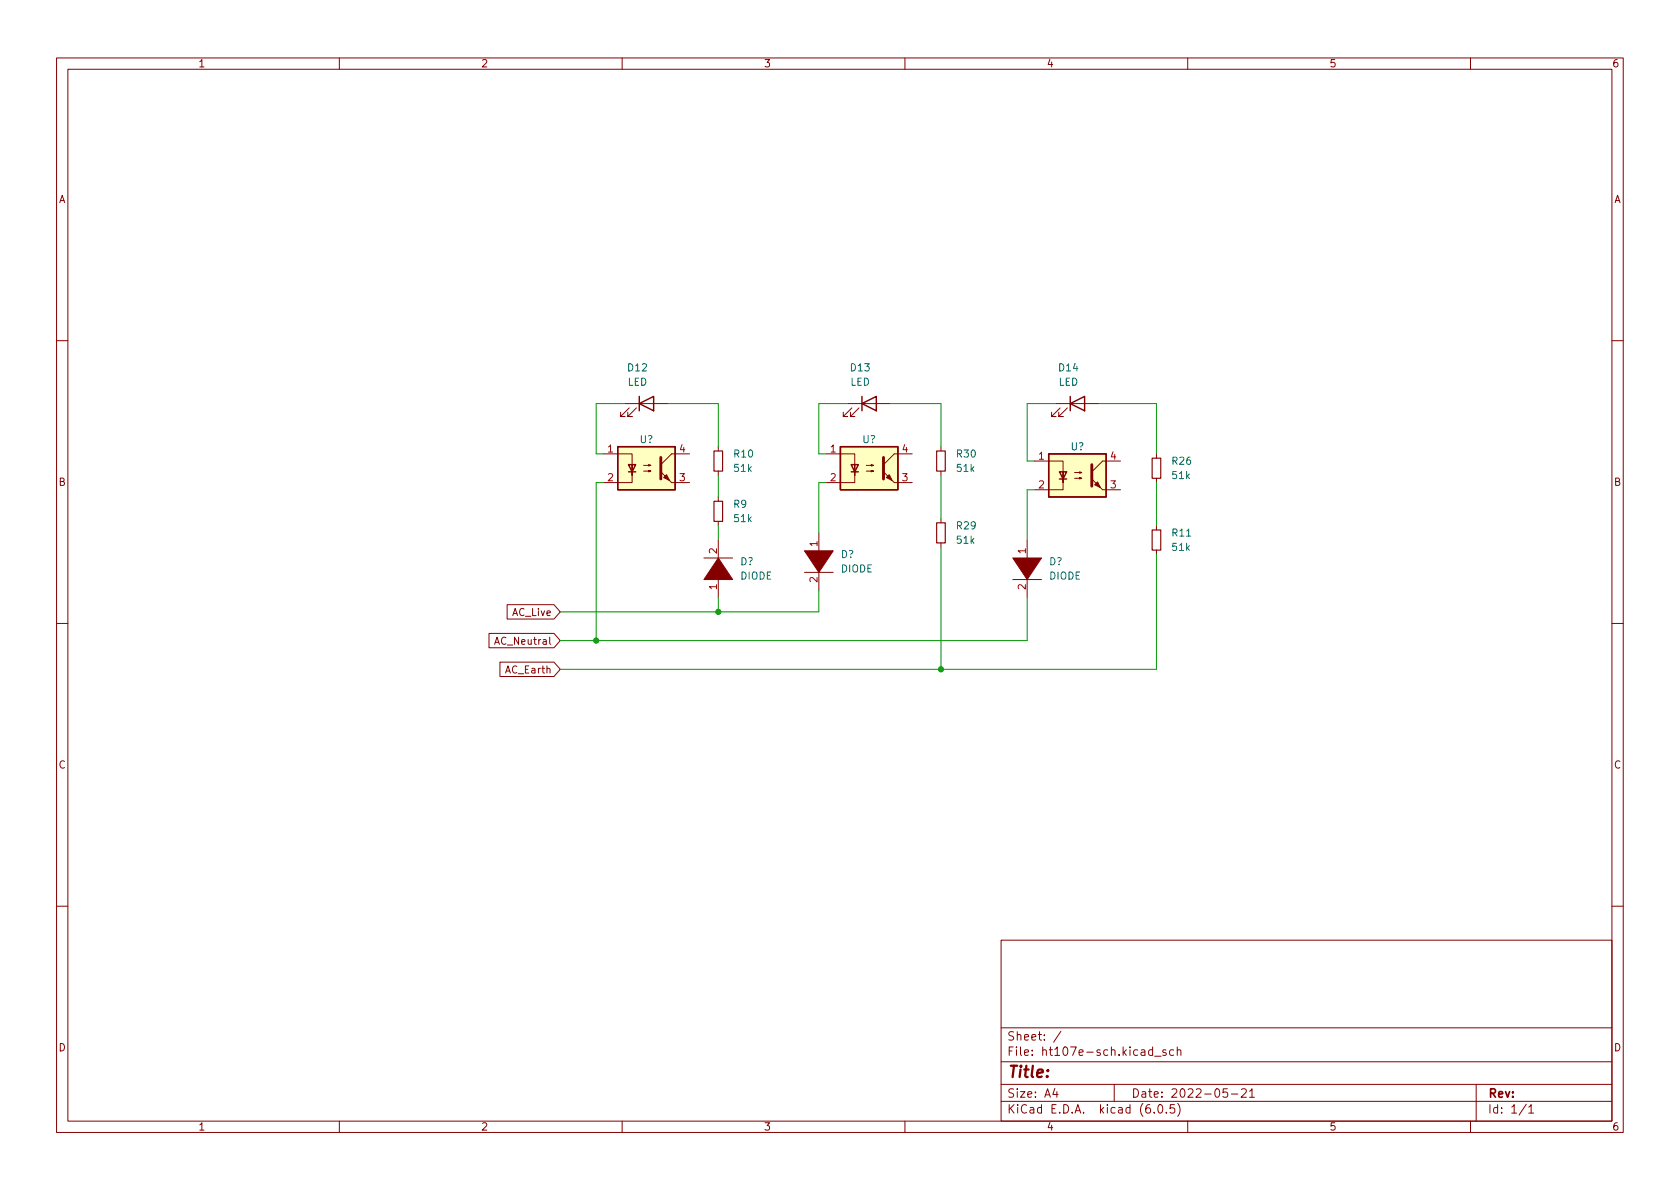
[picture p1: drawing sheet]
(kicad_sch (version 20211123) (generator eeschema)

 (paper "A4")

 (title_block
  (date "2022-05-21"))

 (lib_symbols
  (symbol "Device:LED" (pin_numbers hide) (pin_names (offset 1.016) hide) (in_bom yes) (on_board yes)
   (property "Reference" "D" (id 0) (at 0 2.54 0) (effects (font (size 1.27 1.27))))
   (property "Value" "LED" (id 1) (at 0 -2.54 0) (effects (font (size 1.27 1.27))))
   (property "Footprint" "" (id 2) (at 0 0 0) (effects (font (size 1.27 1.27)) hide))
   (property "Datasheet" "~" (id 3) (at 0 0 0) (effects (font (size 1.27 1.27)) hide))
   (symbol "LED_0_1"
    (polyline (pts (xy -1.27 -1.27) (xy -1.27 1.27)) (stroke (width 0.254) (type default) (color 0 0 0 0)) (fill (type none)))
    (polyline (pts (xy -1.27 0) (xy 1.27 0)) (stroke (width 0) (type default) (color 0 0 0 0)) (fill (type none)))
    (polyline (pts (xy 1.27 -1.27) (xy 1.27 1.27) (xy -1.27 0) (xy 1.27 -1.27)) (stroke (width 0.254) (type default) (color 0 0 0 0)) (fill (type none)))
    (polyline (pts (xy -3.048 -0.762) (xy -4.572 -2.286) (xy -3.81 -2.286) (xy -4.572 -2.286) (xy -4.572 -1.524)) (stroke (width 0) (type default) (color 0 0 0 0)) (fill (type none)))
    (polyline (pts (xy -1.778 -0.762) (xy -3.302 -2.286) (xy -2.54 -2.286) (xy -3.302 -2.286) (xy -3.302 -1.524)) (stroke (width 0) (type default) (color 0 0 0 0)) (fill (type none))))
   (symbol "LED_1_1"
    (pin passive line (at -3.81 0 0) (length 2.54) (name "K" (effects (font (size 1.27 1.27)))) (number "1" (effects (font (size 1.27 1.27)))))
    (pin passive line (at 3.81 0 180) (length 2.54) (name "A" (effects (font (size 1.27 1.27)))) (number "2" (effects (font (size 1.27 1.27)))))))
  (symbol "Device:R_Small" (pin_numbers hide) (pin_names (offset 0.254) hide) (in_bom yes) (on_board yes)
   (property "Reference" "R" (id 0) (at 0.762 0.508 0) (effects (font (size 1.27 1.27)) (justify left)))
   (property "Value" "R_Small" (id 1) (at 0.762 -1.016 0) (effects (font (size 1.27 1.27)) (justify left)))
   (property "Footprint" "" (id 2) (at 0 0 0) (effects (font (size 1.27 1.27)) hide))
   (property "Datasheet" "~" (id 3) (at 0 0 0) (effects (font (size 1.27 1.27)) hide))
   (symbol "R_Small_0_1"
    (rectangle (start -0.762 1.778) (end 0.762 -1.778) (stroke (width 0.2032) (type default) (color 0 0 0 0)) (fill (type none))))
   (symbol "R_Small_1_1"
    (pin passive line (at 0 2.54 270) (length 0.762) (name "~" (effects (font (size 1.27 1.27)))) (number "1" (effects (font (size 1.27 1.27)))))
    (pin passive line (at 0 -2.54 90) (length 0.762) (name "~" (effects (font (size 1.27 1.27)))) (number "2" (effects (font (size 1.27 1.27)))))))
  (symbol "Isolator:SFH617A-1" (pin_names (offset 1.016)) (in_bom yes) (on_board yes)
   (property "Reference" "U" (id 0) (at -5.08 5.08 0) (effects (font (size 1.27 1.27)) (justify left)))
   (property "Value" "SFH617A-1" (id 1) (at 0 5.08 0) (effects (font (size 1.27 1.27)) (justify left)))
   (property "Footprint" "Package_DIP:DIP-4_W7.62mm" (id 2) (at -5.08 -5.08 0) (effects (font (size 1.27 1.27) italic) (justify left) hide))
   (property "Datasheet" "http://www.vishay.com/docs/83740/sfh617a.pdf" (id 3) (at 0 0 0) (effects (font (size 1.27 1.27)) (justify left) hide))
   (symbol "SFH617A-1_0_1"
    (rectangle (start -5.08 3.81) (end 5.08 -3.81) (stroke (width 0.254) (type default) (color 0 0 0 0)) (fill (type background)))
    (polyline (pts (xy -3.175 -0.635) (xy -1.905 -0.635)) (stroke (width 0.254) (type default) (color 0 0 0 0)) (fill (type none)))
    (polyline (pts (xy 2.54 0.635) (xy 4.445 2.54)) (stroke (width 0) (type default) (color 0 0 0 0)) (fill (type none)))
    (polyline (pts (xy 4.445 -2.54) (xy 2.54 -0.635)) (stroke (width 0) (type default) (color 0 0 0 0)) (fill (type outline)))
    (polyline (pts (xy 4.445 -2.54) (xy 5.08 -2.54)) (stroke (width 0) (type default) (color 0 0 0 0)) (fill (type none)))
    (polyline (pts (xy 4.445 2.54) (xy 5.08 2.54)) (stroke (width 0) (type default) (color 0 0 0 0)) (fill (type none)))
    (polyline (pts (xy -2.54 -0.635) (xy -2.54 -2.54) (xy -5.08 -2.54)) (stroke (width 0) (type default) (color 0 0 0 0)) (fill (type none)))
    (polyline (pts (xy 2.54 1.905) (xy 2.54 -1.905) (xy 2.54 -1.905)) (stroke (width 0.508) (type default) (color 0 0 0 0)) (fill (type none)))
    (polyline (pts (xy -5.08 2.54) (xy -2.54 2.54) (xy -2.54 -1.27) (xy -2.54 0.635)) (stroke (width 0) (type default) (color 0 0 0 0)) (fill (type none)))
    (polyline (pts (xy -2.54 -0.635) (xy -3.175 0.635) (xy -1.905 0.635) (xy -2.54 -0.635)) (stroke (width 0.254) (type default) (color 0 0 0 0)) (fill (type none)))
    (polyline (pts (xy -0.508 -0.508) (xy 0.762 -0.508) (xy 0.381 -0.635) (xy 0.381 -0.381) (xy 0.762 -0.508)) (stroke (width 0) (type default) (color 0 0 0 0)) (fill (type none)))
    (polyline (pts (xy -0.508 0.508) (xy 0.762 0.508) (xy 0.381 0.381) (xy 0.381 0.635) (xy 0.762 0.508)) (stroke (width 0) (type default) (color 0 0 0 0)) (fill (type none)))
    (polyline (pts (xy 3.048 -1.651) (xy 3.556 -1.143) (xy 4.064 -2.159) (xy 3.048 -1.651) (xy 3.048 -1.651)) (stroke (width 0) (type default) (color 0 0 0 0)) (fill (type outline))))
   (symbol "SFH617A-1_1_1"
    (pin passive line (at -7.62 2.54 0) (length 2.54) (name "~" (effects (font (size 1.27 1.27)))) (number "1" (effects (font (size 1.27 1.27)))))
    (pin passive line (at -7.62 -2.54 0) (length 2.54) (name "~" (effects (font (size 1.27 1.27)))) (number "2" (effects (font (size 1.27 1.27)))))
    (pin passive line (at 7.62 -2.54 180) (length 2.54) (name "~" (effects (font (size 1.27 1.27)))) (number "3" (effects (font (size 1.27 1.27)))))
    (pin passive line (at 7.62 2.54 180) (length 2.54) (name "~" (effects (font (size 1.27 1.27)))) (number "4" (effects (font (size 1.27 1.27)))))))
  (symbol "pspice:DIODE" (pin_names (offset 1.016) hide) (in_bom yes) (on_board yes)
   (property "Reference" "D" (id 0) (at 0 3.81 0) (effects (font (size 1.27 1.27))))
   (property "Value" "DIODE" (id 1) (at 0 -4.445 0) (effects (font (size 1.27 1.27))))
   (property "Footprint" "" (id 2) (at 0 0 0) (effects (font (size 1.27 1.27)) hide))
   (property "Datasheet" "~" (id 3) (at 0 0 0) (effects (font (size 1.27 1.27)) hide))
   (symbol "DIODE_0_1"
    (polyline (pts (xy 1.905 2.54) (xy 1.905 -2.54)) (stroke (width 0) (type default) (color 0 0 0 0)) (fill (type none)))
    (polyline (pts (xy -1.905 2.54) (xy -1.905 -2.54) (xy 1.905 0)) (stroke (width 0) (type default) (color 0 0 0 0)) (fill (type outline))))
   (symbol "DIODE_1_1"
    (pin input line (at -5.08 0 0) (length 3.81) (name "K" (effects (font (size 1.27 1.27)))) (number "1" (effects (font (size 1.27 1.27)))))
    (pin input line (at 5.08 0 180) (length 3.81) (name "A" (effects (font (size 1.27 1.27)))) (number "2" (effects (font (size 1.27 1.27))))))))

 (junction (at 105.41 113.03) (diameter 0) (color 0 0 0 0))
 (junction (at 127 107.95) (diameter 0) (color 0 0 0 0))
 (junction (at 166.37 118.11) (diameter 0) (color 0 0 0 0))

 (wire (pts (xy 105.41 80.01) (xy 106.68 80.01)) (stroke (width 0) (type default) (color 0 0 0 0)))
 (wire (pts (xy 204.47 97.79) (xy 204.47 118.11)) (stroke (width 0) (type default) (color 0 0 0 0)))
 (wire (pts (xy 99.06 107.95) (xy 127 107.95)) (stroke (width 0) (type default) (color 0 0 0 0)))
 (wire (pts (xy 106.68 85.09) (xy 105.41 85.09)) (stroke (width 0) (type default) (color 0 0 0 0)))
 (wire (pts (xy 149.86 71.12) (xy 144.78 71.12)) (stroke (width 0) (type default) (color 0 0 0 0)))
 (wire (pts (xy 157.48 71.12) (xy 166.37 71.12)) (stroke (width 0) (type default) (color 0 0 0 0)))
 (wire (pts (xy 99.06 113.03) (xy 105.41 113.03)) (stroke (width 0) (type default) (color 0 0 0 0)))
 (wire (pts (xy 144.78 71.12) (xy 144.78 80.01)) (stroke (width 0) (type default) (color 0 0 0 0)))
 (wire (pts (xy 146.05 85.09) (xy 144.78 85.09)) (stroke (width 0) (type default) (color 0 0 0 0)))
 (wire (pts (xy 181.61 113.03) (xy 105.41 113.03)) (stroke (width 0) (type default) (color 0 0 0 0)))
 (wire (pts (xy 127 105.41) (xy 127 107.95)) (stroke (width 0) (type default) (color 0 0 0 0)))
 (wire (pts (xy 166.37 118.11) (xy 166.37 96.52)) (stroke (width 0) (type default) (color 0 0 0 0)))
 (wire (pts (xy 127 71.12) (xy 127 78.74)) (stroke (width 0) (type default) (color 0 0 0 0)))
 (wire (pts (xy 127 107.95) (xy 144.78 107.95)) (stroke (width 0) (type default) (color 0 0 0 0)))
 (wire (pts (xy 99.06 118.11) (xy 166.37 118.11)) (stroke (width 0) (type default) (color 0 0 0 0)))
 (wire (pts (xy 118.11 71.12) (xy 127 71.12)) (stroke (width 0) (type default) (color 0 0 0 0)))
 (wire (pts (xy 186.69 71.12) (xy 181.61 71.12)) (stroke (width 0) (type default) (color 0 0 0 0)))
 (wire (pts (xy 105.41 85.09) (xy 105.41 113.03)) (stroke (width 0) (type default) (color 0 0 0 0)))
 (wire (pts (xy 127 83.82) (xy 127 87.63)) (stroke (width 0) (type default) (color 0 0 0 0)))
 (wire (pts (xy 204.47 71.12) (xy 204.47 80.01)) (stroke (width 0) (type default) (color 0 0 0 0)))
 (wire (pts (xy 166.37 118.11) (xy 204.47 118.11)) (stroke (width 0) (type default) (color 0 0 0 0)))
 (wire (pts (xy 181.61 81.28) (xy 182.88 81.28)) (stroke (width 0) (type default) (color 0 0 0 0)))
 (wire (pts (xy 127 92.71) (xy 127 95.25)) (stroke (width 0) (type default) (color 0 0 0 0)))
 (wire (pts (xy 181.61 105.41) (xy 181.61 113.03)) (stroke (width 0) (type default) (color 0 0 0 0)))
 (wire (pts (xy 204.47 71.12) (xy 194.31 71.12)) (stroke (width 0) (type default) (color 0 0 0 0)))
 (wire (pts (xy 181.61 71.12) (xy 181.61 81.28)) (stroke (width 0) (type default) (color 0 0 0 0)))
 (wire (pts (xy 166.37 71.12) (xy 166.37 78.74)) (stroke (width 0) (type default) (color 0 0 0 0)))
 (wire (pts (xy 144.78 85.09) (xy 144.78 93.98)) (stroke (width 0) (type default) (color 0 0 0 0)))
 (wire (pts (xy 181.61 86.36) (xy 181.61 95.25)) (stroke (width 0) (type default) (color 0 0 0 0)))
 (wire (pts (xy 144.78 104.14) (xy 144.78 107.95)) (stroke (width 0) (type default) (color 0 0 0 0)))
 (wire (pts (xy 105.41 71.12) (xy 105.41 80.01)) (stroke (width 0) (type default) (color 0 0 0 0)))
 (wire (pts (xy 204.47 85.09) (xy 204.47 92.71)) (stroke (width 0) (type default) (color 0 0 0 0)))
 (wire (pts (xy 166.37 83.82) (xy 166.37 91.44)) (stroke (width 0) (type default) (color 0 0 0 0)))
 (wire (pts (xy 182.88 86.36) (xy 181.61 86.36)) (stroke (width 0) (type default) (color 0 0 0 0)))
 (wire (pts (xy 110.49 71.12) (xy 105.41 71.12)) (stroke (width 0) (type default) (color 0 0 0 0)))
 (wire (pts (xy 144.78 80.01) (xy 146.05 80.01)) (stroke (width 0) (type default) (color 0 0 0 0)))

 (global_label "AC_Live" (shape input) (at 99.06 107.95 180) (fields_autoplaced) (effects (font (size 1.27 1.27)) (justify right))
  (property "Intersheet References" "${INTERSHEET_REFS}" (id 0) (at 89.6317 107.8706 0) (effects (font (size 1.27 1.27)) (justify right) hide)))
 (global_label "AC_Earth" (shape input) (at 99.06 118.11 180) (fields_autoplaced) (effects (font (size 1.27 1.27)) (justify right))
  (property "Intersheet References" "${INTERSHEET_REFS}" (id 0) (at 88.3617 118.0306 0) (effects (font (size 1.27 1.27)) (justify right) hide)))
 (global_label "AC_Neutral" (shape input) (at 99.06 113.03 180) (fields_autoplaced) (effects (font (size 1.27 1.27)) (justify right))
  (property "Intersheet References" "${INTERSHEET_REFS}" (id 0) (at 86.4264 112.9506 0) (effects (font (size 1.27 1.27)) (justify right) hide)))

 (symbol (lib_id "Device:R_Small") (at 127 90.17 180) (unit 1) (in_bom yes) (on_board yes) (fields_autoplaced)
  (property "Reference" "R9" (id 0) (at 129.54 88.8999 0) (effects (font (size 1.27 1.27)) (justify right)))
  (property "Value" "51k" (id 1) (at 129.54 91.4399 0) (effects (font (size 1.27 1.27)) (justify right)))
  (property "Footprint" "" (id 2) (at 127 90.17 0) (effects (font (size 1.27 1.27)) hide))
  (property "Datasheet" "~" (id 3) (at 127 90.17 0) (effects (font (size 1.27 1.27)) hide)) (pin "1") (pin "2"))

 (symbol (lib_id "Device:LED") (at 153.67 71.12 0) (unit 1) (in_bom yes) (on_board yes) (fields_autoplaced)
  (property "Reference" "D13" (id 0) (at 152.0825 64.77 0))
  (property "Value" "LED" (id 1) (at 152.0825 67.31 0))
  (property "Footprint" "" (id 2) (at 153.67 71.12 0) (effects (font (size 1.27 1.27)) hide))
  (property "Datasheet" "~" (id 3) (at 153.67 71.12 0) (effects (font (size 1.27 1.27)) hide)) (pin "1") (pin "2"))

 (symbol (lib_id "Device:R_Small") (at 204.47 82.55 180) (unit 1) (in_bom yes) (on_board yes) (fields_autoplaced)
  (property "Reference" "R26" (id 0) (at 207.01 81.2799 0) (effects (font (size 1.27 1.27)) (justify right)))
  (property "Value" "51k" (id 1) (at 207.01 83.8199 0) (effects (font (size 1.27 1.27)) (justify right)))
  (property "Footprint" "" (id 2) (at 204.47 82.55 0) (effects (font (size 1.27 1.27)) hide))
  (property "Datasheet" "~" (id 3) (at 204.47 82.55 0) (effects (font (size 1.27 1.27)) hide)) (pin "1") (pin "2"))

 (symbol (lib_id "Device:LED") (at 114.3 71.12 0) (unit 1) (in_bom yes) (on_board yes) (fields_autoplaced)
  (property "Reference" "D12" (id 0) (at 112.7125 64.77 0))
  (property "Value" "LED" (id 1) (at 112.7125 67.31 0))
  (property "Footprint" "" (id 2) (at 114.3 71.12 0) (effects (font (size 1.27 1.27)) hide))
  (property "Datasheet" "~" (id 3) (at 114.3 71.12 0) (effects (font (size 1.27 1.27)) hide)) (pin "1") (pin "2"))

 (symbol (lib_id "Device:R_Small") (at 166.37 93.98 180) (unit 1) (in_bom yes) (on_board yes) (fields_autoplaced)
  (property "Reference" "R29" (id 0) (at 168.91 92.7099 0) (effects (font (size 1.27 1.27)) (justify right)))
  (property "Value" "51k" (id 1) (at 168.91 95.2499 0) (effects (font (size 1.27 1.27)) (justify right)))
  (property "Footprint" "" (id 2) (at 166.37 93.98 0) (effects (font (size 1.27 1.27)) hide))
  (property "Datasheet" "~" (id 3) (at 166.37 93.98 0) (effects (font (size 1.27 1.27)) hide)) (pin "1") (pin "2"))

 (symbol (lib_id "pspice:DIODE") (at 181.61 100.33 270) (unit 1) (in_bom yes) (on_board yes) (fields_autoplaced)
  (property "Reference" "D?" (id 0) (at 185.42 99.0599 90) (effects (font (size 1.27 1.27)) (justify left)))
  (property "Value" "DIODE" (id 1) (at 185.42 101.5999 90) (effects (font (size 1.27 1.27)) (justify left)))
  (property "Footprint" "" (id 2) (at 181.61 100.33 0) (effects (font (size 1.27 1.27)) hide))
  (property "Datasheet" "~" (id 3) (at 181.61 100.33 0) (effects (font (size 1.27 1.27)) hide)) (pin "1") (pin "2"))

 (symbol (lib_id "Device:R_Small") (at 204.47 95.25 180) (unit 1) (in_bom yes) (on_board yes) (fields_autoplaced)
  (property "Reference" "R11" (id 0) (at 207.01 93.9799 0) (effects (font (size 1.27 1.27)) (justify right)))
  (property "Value" "51k" (id 1) (at 207.01 96.5199 0) (effects (font (size 1.27 1.27)) (justify right)))
  (property "Footprint" "" (id 2) (at 204.47 95.25 0) (effects (font (size 1.27 1.27)) hide))
  (property "Datasheet" "~" (id 3) (at 204.47 95.25 0) (effects (font (size 1.27 1.27)) hide)) (pin "1") (pin "2"))

 (symbol (lib_id "pspice:DIODE") (at 127 100.33 90) (unit 1) (in_bom yes) (on_board yes) (fields_autoplaced)
  (property "Reference" "D?" (id 0) (at 130.81 99.0599 90) (effects (font (size 1.27 1.27)) (justify right)))
  (property "Value" "DIODE" (id 1) (at 130.81 101.5999 90) (effects (font (size 1.27 1.27)) (justify right)))
  (property "Footprint" "" (id 2) (at 127 100.33 0) (effects (font (size 1.27 1.27)) hide))
  (property "Datasheet" "~" (id 3) (at 127 100.33 0) (effects (font (size 1.27 1.27)) hide)) (pin "1") (pin "2"))

 (symbol (lib_id "Isolator:SFH617A-1") (at 153.67 82.55 0) (unit 1) (in_bom yes) (on_board yes)
  (property "Reference" "U?" (id 0) (at 153.67 77.47 0))
  (property "Value" "SFH617A-1" (id 1) (at 153.67 76.2 0) (effects (font (size 1.27 1.27)) hide))
  (property "Footprint" "Package_DIP:DIP-4_W7.62mm" (id 2) (at 148.59 87.63 0) (effects (font (size 1.27 1.27) italic) (justify left) hide))
  (property "Datasheet" "http://www.vishay.com/docs/83740/sfh617a.pdf" (id 3) (at 153.67 82.55 0) (effects (font (size 1.27 1.27)) (justify left) hide)) (pin "1") (pin "2") (pin "3") (pin "4"))

 (symbol (lib_id "Device:LED") (at 190.5 71.12 0) (unit 1) (in_bom yes) (on_board yes) (fields_autoplaced)
  (property "Reference" "D14" (id 0) (at 188.9125 64.77 0))
  (property "Value" "LED" (id 1) (at 188.9125 67.31 0))
  (property "Footprint" "" (id 2) (at 190.5 71.12 0) (effects (font (size 1.27 1.27)) hide))
  (property "Datasheet" "~" (id 3) (at 190.5 71.12 0) (effects (font (size 1.27 1.27)) hide)) (pin "1") (pin "2"))

 (symbol (lib_id "Isolator:SFH617A-1") (at 190.5 83.82 0) (unit 1) (in_bom yes) (on_board yes)
  (property "Reference" "U?" (id 0) (at 190.5 78.74 0))
  (property "Value" "SFH617A-1" (id 1) (at 190.5 77.47 0) (effects (font (size 1.27 1.27)) hide))
  (property "Footprint" "Package_DIP:DIP-4_W7.62mm" (id 2) (at 185.42 88.9 0) (effects (font (size 1.27 1.27) italic) (justify left) hide))
  (property "Datasheet" "http://www.vishay.com/docs/83740/sfh617a.pdf" (id 3) (at 190.5 83.82 0) (effects (font (size 1.27 1.27)) (justify left) hide)) (pin "1") (pin "2") (pin "3") (pin "4"))

 (symbol (lib_id "pspice:DIODE") (at 144.78 99.06 270) (unit 1) (in_bom yes) (on_board yes) (fields_autoplaced)
  (property "Reference" "D?" (id 0) (at 148.59 97.7899 90) (effects (font (size 1.27 1.27)) (justify left)))
  (property "Value" "DIODE" (id 1) (at 148.59 100.3299 90) (effects (font (size 1.27 1.27)) (justify left)))
  (property "Footprint" "" (id 2) (at 144.78 99.06 0) (effects (font (size 1.27 1.27)) hide))
  (property "Datasheet" "~" (id 3) (at 144.78 99.06 0) (effects (font (size 1.27 1.27)) hide)) (pin "1") (pin "2"))

 (symbol (lib_id "Device:R_Small") (at 166.37 81.28 180) (unit 1) (in_bom yes) (on_board yes) (fields_autoplaced)
  (property "Reference" "R30" (id 0) (at 168.91 80.0099 0) (effects (font (size 1.27 1.27)) (justify right)))
  (property "Value" "51k" (id 1) (at 168.91 82.5499 0) (effects (font (size 1.27 1.27)) (justify right)))
  (property "Footprint" "" (id 2) (at 166.37 81.28 0) (effects (font (size 1.27 1.27)) hide))
  (property "Datasheet" "~" (id 3) (at 166.37 81.28 0) (effects (font (size 1.27 1.27)) hide)) (pin "1") (pin "2"))

 (symbol (lib_id "Isolator:SFH617A-1") (at 114.3 82.55 0) (unit 1) (in_bom yes) (on_board yes)
  (property "Reference" "U?" (id 0) (at 114.3 77.47 0))
  (property "Value" "SFH617A-1" (id 1) (at 114.3 76.2 0) (effects (font (size 1.27 1.27)) hide))
  (property "Footprint" "Package_DIP:DIP-4_W7.62mm" (id 2) (at 109.22 87.63 0) (effects (font (size 1.27 1.27) italic) (justify left) hide))
  (property "Datasheet" "http://www.vishay.com/docs/83740/sfh617a.pdf" (id 3) (at 114.3 82.55 0) (effects (font (size 1.27 1.27)) (justify left) hide)) (pin "1") (pin "2") (pin "3") (pin "4"))

 (symbol (lib_id "Device:R_Small") (at 127 81.28 180) (unit 1) (in_bom yes) (on_board yes) (fields_autoplaced)
  (property "Reference" "R10" (id 0) (at 129.54 80.0099 0) (effects (font (size 1.27 1.27)) (justify right)))
  (property "Value" "51k" (id 1) (at 129.54 82.5499 0) (effects (font (size 1.27 1.27)) (justify right)))
  (property "Footprint" "" (id 2) (at 127 81.28 0) (effects (font (size 1.27 1.27)) hide))
  (property "Datasheet" "~" (id 3) (at 127 81.28 0) (effects (font (size 1.27 1.27)) hide)) (pin "1") (pin "2"))

 (sheet_instances (path "" (page "1")))

)
